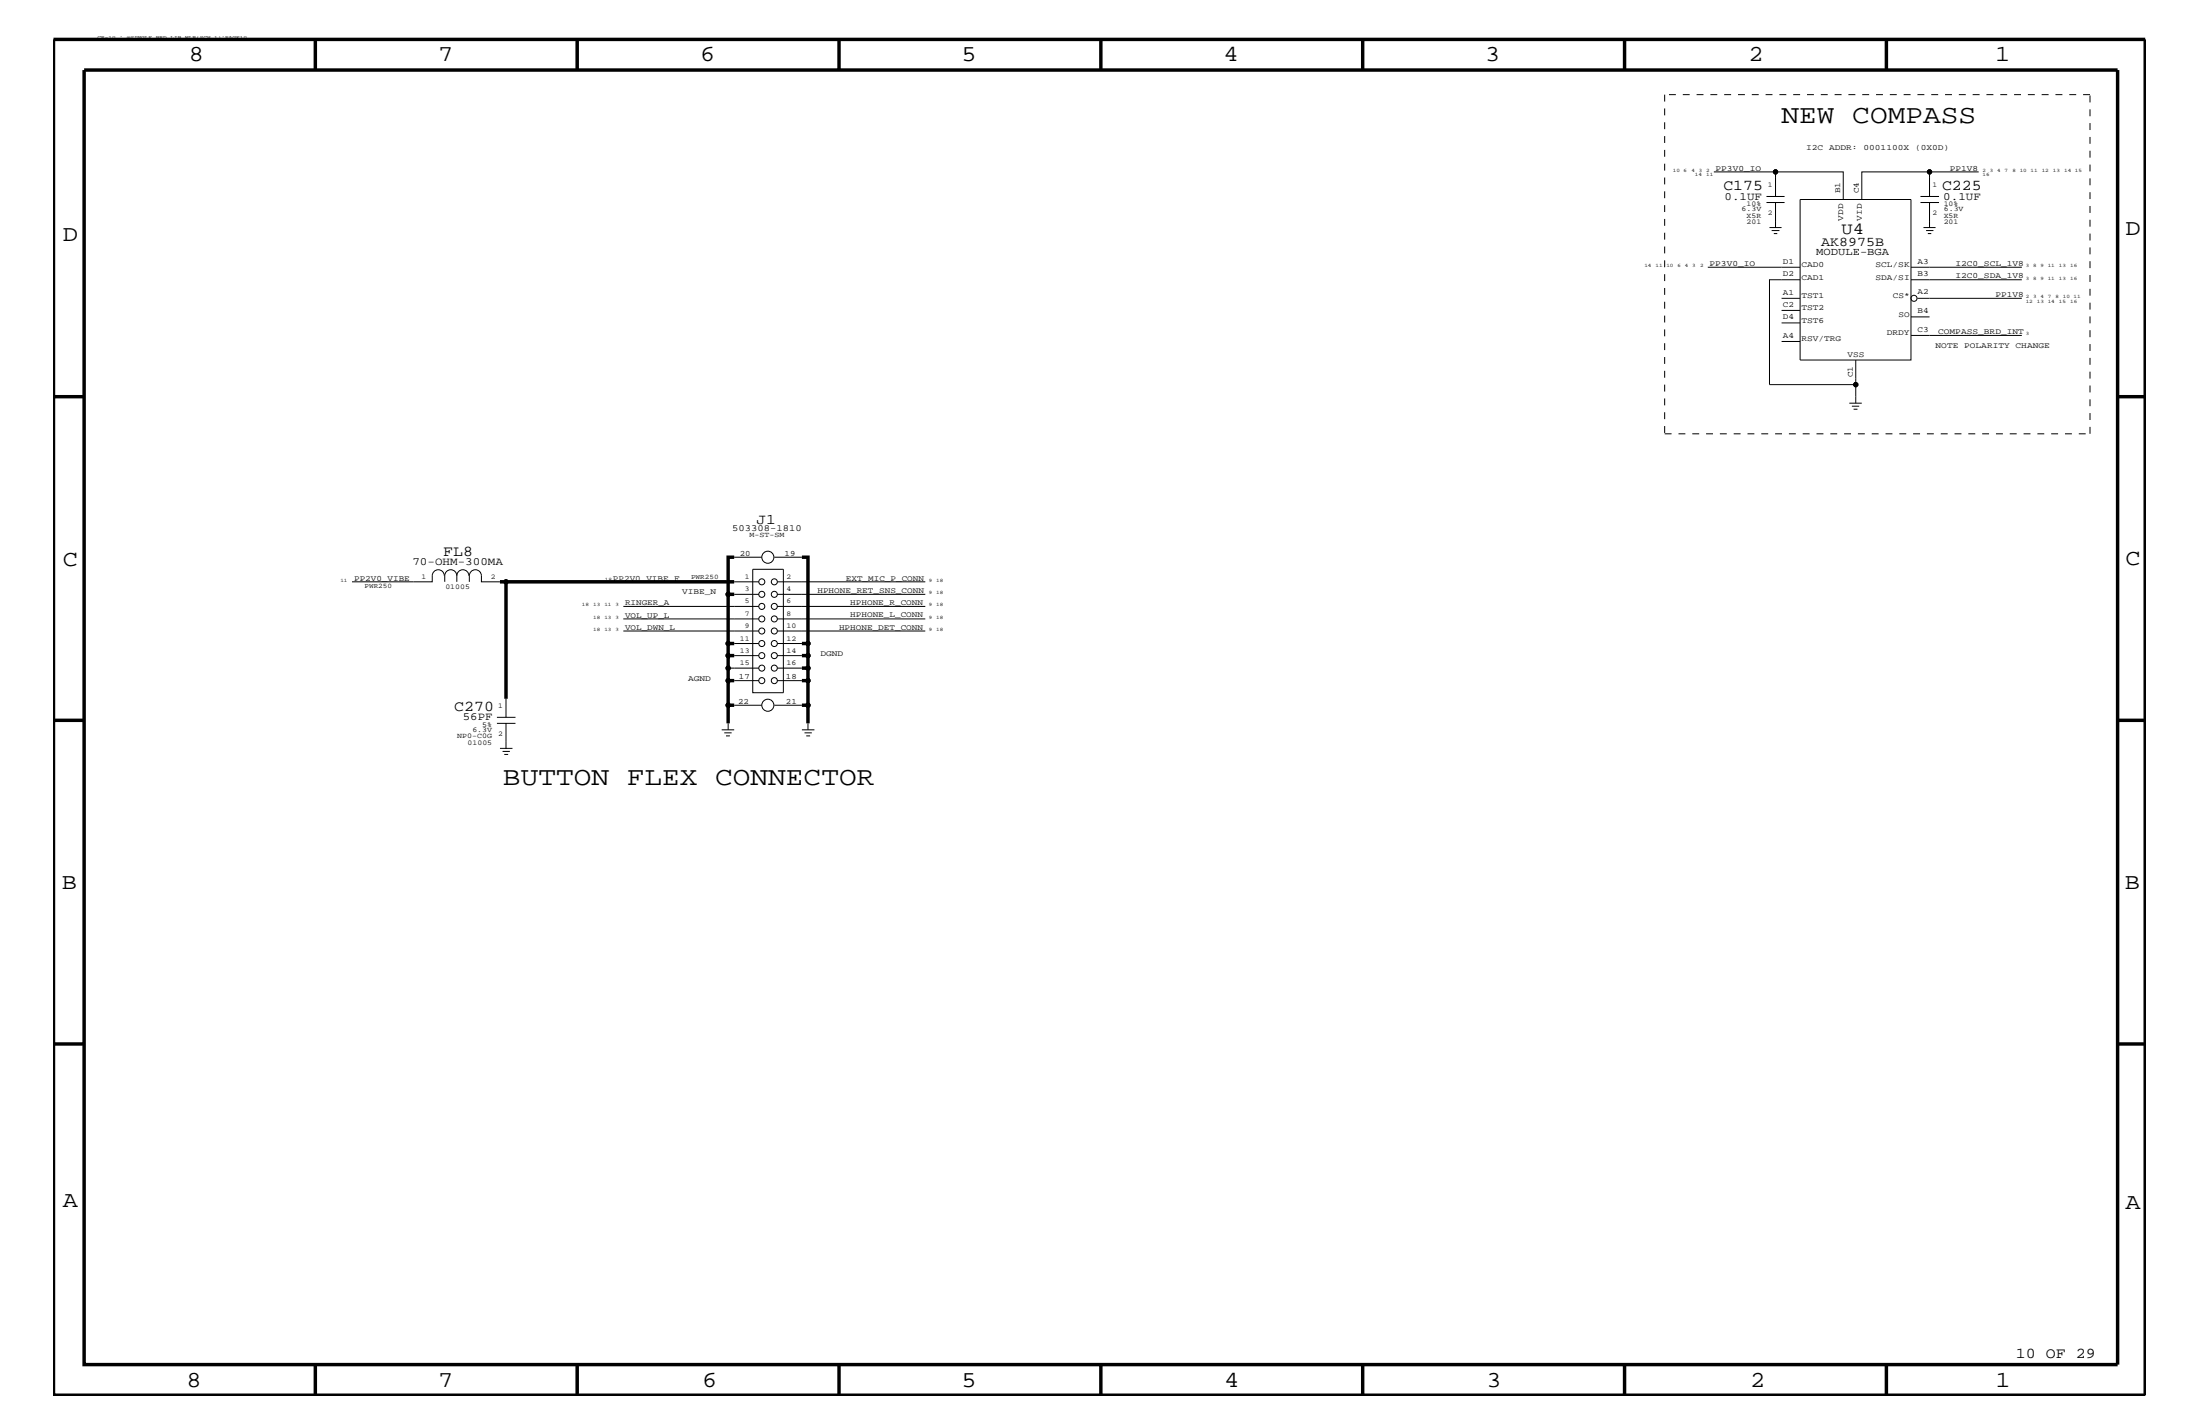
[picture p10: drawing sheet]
<svg xmlns="http://www.w3.org/2000/svg" width="432mm" height="279mm" viewBox="0 0 432 279" stroke-linecap="round" stroke-linejoin="round" font-family="sans-serif">
<g fill="none" stroke="#000" stroke-width=".2">
<path d="M336.4 33.7h12.1v4.9M346.7 39.7h3.6M346.7 38.6h3.6M348.5 33.7h13.3v5.4M348.5 39.7v4.9M353.3 39.1h21.8v31.5h-21.8zM376.9 39.7h3.7M376.9 38.6h3.7M378.7 33.7v4.9M378.7 39.7v4.9M388.4 33.7h-23v5.4M335.2 52.4h18.1"/>
<path d="M347.3 44.6h2.4M347.7 45.2h1.6M348.1 45.8h.7M349.7 58.5h3.6M353.3 54.9h-6v20.6h16.9M375.1 52.4h21.7M375.1 54.9h21.7M376.3 58.5h20.5M377.5 44.6h2.4M378 45.2h1.5M378.4 45.8h.7M349.7 60.9h3.6"/>
<path d="M349.7 63.4h3.6M349.7 67h3.6M363 79.1h2.4M363.5 79.7h1.4M364.2 70.6v8.5M375.1 62.2h3.6M375.1 65.8h21.7M363.8 80.3h.8M87.2 113a1.19 1.19 0 0 0-1.2-1.2 1.19 1.19 0 0 0-1.2 1.2v1.2h-15.7M89.7 113a1.19 1.19 0 0 0-1.2-1.2 1.19 1.19 0 0 0-1.2 1.2v1.2M89.7 113a1.19 1.19 0 0 1 1.1-1.2 1.19 1.19 0 0 1 1.2 1.2M89.7 113v1.2"/>
<path d="M92.1 114.2v-1.2a1.19 1.19 0 0 1 1.2-1.2 1.19 1.19 0 0 1 1.2 1.2v1.2h3.6M122.3 119h26.6M144.1 109.3h5.4M144.1 116.6h4.8M144.1 114.2h4.8M147.7 111.7h6.1v24.2h-6.1zM152 109.3h5.4M152.6 116.6h29M152.6 119h29M152.6 114.2h29M99.3 137.1v3.6M122.3 121.4h26.6"/>
<path d="M122.3 123.8h26.6M142.9 131.1h6M144.1 138.4h5.4M144.1 126.3h4.8M144.1 128.6h4.8M144.1 133.5h4.8M152 138.4h5.4M152.6 121.4h29M152.6 123.8h29M152.6 126.3h4.8M152.6 128.6h4.8M152.6 131.1h4.8"/>
<path d="M152.6 133.5h4.8M97.5 141.9h3.7M97.5 140.7h3.7M98.1 146.8h2.5M98.6 147.4h1.5M99 148h.7M99.3 141.9v4.9M141.6 143.2h2.5M142.2 143.8h1.4M142.5 144.4h.8M142.9 141.9v1.3M157.4 143.2h2.5"/>
<path d="M157.9 143.8h1.4M158.2 144.4h.8M158.6 141.9v1.3"/>
<circle cx="348.5" cy="33.7" r=".42"/>
<circle cx="378.7" cy="33.7" r=".42"/>
<circle cx="375.7" cy="58.5" r=".59"/>
<circle cx="364.2" cy="75.5" r=".42"/>
<circle cx="99.3" cy="114.2" r=".42"/>
<circle cx="142.9" cy="116.6" r=".42"/>
<circle cx="149.5" cy="116.6" r=".59"/>
<circle cx="149.5" cy="119" r=".59"/>
<circle cx="149.5" cy="114.2" r=".59"/>
<circle cx="150.7" cy="109.3" r="1.19"/>
<circle cx="152" cy="116.6" r=".59"/>
<circle cx="152" cy="119" r=".59"/>
<circle cx="152" cy="114.2" r=".59"/>
<circle cx="142.9" cy="126.3" r=".42"/>
<circle cx="142.9" cy="138.4" r=".42"/>
<circle cx="142.9" cy="131.1" r=".42"/>
<circle cx="142.9" cy="133.5" r=".42"/>
<circle cx="142.9" cy="128.6" r=".42"/>
<circle cx="149.5" cy="123.8" r=".59"/>
<circle cx="149.5" cy="133.5" r=".59"/>
<circle cx="149.5" cy="126.3" r=".59"/>
<circle cx="149.5" cy="128.6" r=".59"/>
<circle cx="149.5" cy="121.4" r=".59"/>
<circle cx="149.5" cy="131.1" r=".59"/>
<circle cx="150.7" cy="138.4" r="1.19"/>
<circle cx="152" cy="123.8" r=".59"/>
<circle cx="152" cy="133.5" r=".59"/>
<circle cx="152" cy="126.3" r=".59"/>
<circle cx="152" cy="128.6" r=".59"/>
<circle cx="152" cy="121.4" r=".59"/>
<circle cx="152" cy="131.1" r=".59"/>
<circle cx="158.6" cy="126.3" r=".42"/>
<circle cx="158.6" cy="138.4" r=".42"/>
<circle cx="158.6" cy="133.5" r=".42"/>
<circle cx="158.6" cy="128.6" r=".42"/>
<circle cx="158.6" cy="131.1" r=".42"/>
</g>
<g fill="none" stroke="#000" stroke-width=".68" stroke-linecap="butt">
<path d="M10.5 7.7h410.5v266.1h-410.5zM16.5 13.7h399.1v254h-399.1zM61.9 7.7v6M113.3 7.7v6M164.7 7.7v6M216.1 7.7v6M267.5 7.7v6M318.9 7.7v6M370.2 7.7v6M10.5 77.8h6M415.6 77.8h5.4M98.1 114.2h46"/>
<path d="M99.3 114.2v22.9M144.1 116.6h-1.2v9.7M144.1 109.3h-1.2v7.3M157.4 109.3h1.2v17M144.1 138.4h-1.2v3.5M144.1 133.5h-1.2v4.9M144.1 128.6h-1.2v4.9M144.1 126.3h-1.2v2.3M157.4 138.4h1.2v3.5M157.4 133.5h1.2v4.9M157.4 131.1h1.2v2.4M157.4 128.6h1.2v2.5"/>
<path d="M157.4 126.3h1.2v2.3M10.5 141.3h6M415.6 141.3h5.4M10.5 204.8h6M415.6 204.8h5.4M61.9 267.7v6.1M113.3 267.7v6.1M164.7 267.7v6.1M216.1 268v5.8M267.5 267.7v6.1M318.9 267.7v6.1M370.2 267.7v6.1"/>
</g>
<path d="M326.7 18.6v66.5M410.2 18.6h-83.5M326.7 85.1h83.5M410.2 85.1v-66.5" fill="none" stroke="#000" stroke-width=".2" stroke-dasharray="1.4 1.4" stroke-linecap="butt"/>
<g fill="#000">
<circle cx="348.5" cy="33.7" r=".42"/>
<circle cx="378.7" cy="33.7" r=".42"/>
<circle cx="364.2" cy="75.5" r=".42"/>
<circle cx="99.3" cy="114.2" r=".42"/>
<circle cx="142.9" cy="116.6" r=".42"/>
<circle cx="142.9" cy="126.3" r=".42"/>
<circle cx="142.9" cy="138.4" r=".42"/>
<circle cx="142.9" cy="131.1" r=".42"/>
<circle cx="142.9" cy="133.5" r=".42"/>
<circle cx="142.9" cy="128.6" r=".42"/>
<circle cx="158.6" cy="126.3" r=".42"/>
<circle cx="158.6" cy="138.4" r=".42"/>
<circle cx="158.6" cy="133.5" r=".42"/>
<circle cx="158.6" cy="128.6" r=".42"/>
<circle cx="158.6" cy="131.1" r=".42"/>
</g>
<g font-size="5.2">
<text x="349.7" y="24.1">NEW COMPASS</text>
<text x="98.7" y="154">BUTTON FLEX CONNECTOR</text>
</g>
<g font-size="4.5">
<text x="37.1" y="12.1">8</text>
<text x="86" y="12.1">7</text>
<text x="137.4" y="12.1">6</text>
<text x="188.7" y="12.1">5</text>
<text x="240.1" y="12.1">4</text>
<text x="291.5" y="12.1">3</text>
<text x="343.2" y="12.1">2</text>
<text x="391.6" y="12.1">1</text>
<text x="12.4" y="47.3">D</text>
<text x="417.2" y="46.2">D</text>
<text x="12.4" y="111">C</text>
<text x="417.2" y="110.8">C</text>
<text x="12.1" y="174.5">B</text>
<text x="417.1" y="174.4">B</text>
<text x="12.4" y="236.8">A</text>
<text x="417.2" y="237.2">A</text>
<text x="36.6" y="272.1">8</text>
<text x="86" y="272.1">7</text>
<text x="137.8" y="272.1">6</text>
<text x="188.7" y="272.1">5</text>
<text x="240.3" y="272.1">4</text>
<text x="291.8" y="272.1">3</text>
<text x="343.5" y="272.1">2</text>
<text x="391.7" y="272.1">1</text>
</g>
<text font-size="3.3" x="361.4" y="45.8">U4</text>
<g font-size="3">
<text x="338.2" y="37.4">C175</text>
<text x="381.2" y="37.4">C225</text>
<text x="87" y="109.2">FL8</text>
<text x="89.2" y="139.6">C270</text>
<text x="395.7" y="266.5">10 OF 29</text>
</g>
<text font-size="2.9" x="148.5" y="102.8">J1</text>
<text font-size="2.6" x="357.5" y="48.2">AK8975B</text>
<g font-size="2.2">
<text x="338.5" y="39.1">0.1UF</text>
<text x="381.4" y="39.1">0.1UF</text>
<text x="80.9" y="110.9">70-OHM-300MA</text>
<text x="90.8" y="141.3">56PF</text>
</g>
<text font-size="2.1" x="356.5" y="50.1">MODULE-BGA</text>
<text font-size="1.9" x="143.7" y="104.3">503308-1810</text>
<g font-size="1.6">
<text x="354.5" y="29.5">I2C ADDR: 0001100X (0X0D)</text>
<text x="336.7" y="33.5">PP3V0_IO</text>
<text x="382.7" y="33.5">PP1V8</text>
<text x="361.2" y="38" transform="rotate(-90 361.2 38)">B1</text>
<text x="364.8" y="38" transform="rotate(-90 364.8 38)">C4</text>
<text x="361.8" y="43.3" transform="rotate(-90 361.8 43.3)">VDD</text>
<text x="365.4" y="43.3" transform="rotate(-90 365.4 43.3)">VID</text>
<text x="335.5" y="52.3">PP3V0_IO</text>
<text x="349.9" y="51.8">D1</text>
<text x="353.6" y="52.4">CAD0</text>
<text x="368.1" y="52.4">SCL/SK</text>
<text x="376.3" y="51.8">A3</text>
<text x="383.8" y="52.3">I2C0_SCL_1V8</text>
<text x="349.9" y="54.1">D2</text>
<text x="349.9" y="57.9">A1</text>
<text x="353.6" y="54.9">CAD1</text>
<text x="353.6" y="58.5">TST1</text>
<text x="368.1" y="54.9">SDA/SI</text>
<text x="371.5" y="58.5">CS*</text>
<text x="376.3" y="57.8">A2</text>
<text x="376.3" y="54.1">B3</text>
<text x="383.8" y="54.6">I2C0_SDA_1V8</text>
<text x="391.7" y="58.3">PP1V8</text>
<text x="349.9" y="60.3">C2</text>
<text x="349.9" y="62.6">D4</text>
<text x="353.6" y="60.9">TST2</text>
<text x="353.6" y="63.4">TST6</text>
<text x="370.3" y="65.8">DRDY</text>
<text x="372.6" y="62.2">SO</text>
<text x="376.3" y="65.1">C3</text>
<text x="376.3" y="61.4">B4</text>
<text x="380.4" y="65.6">COMPASS_BRD_INT</text>
<text x="349.9" y="66.2">A4</text>
<text x="353.6" y="67">RSV/TRG</text>
<text x="362.6" y="70.1">VSS</text>
<text x="379.9" y="68.2">NOTE POLARITY CHANGE</text>
<text x="363.6" y="74" transform="rotate(-90 363.6 74)">C1</text>
<text x="69.5" y="113.9">PP2V0_VIBE</text>
<text x="120.3" y="113.9">PP2V0_VIBE_F</text>
<text x="145.2" y="109.1">20</text>
<text x="154" y="109.1">19</text>
<text x="166" y="113.9">EXT_MIC_P_CONN</text>
<text x="122.7" y="118.7">RINGER_A</text>
<text x="133.9" y="116.6">VIBE_N</text>
<text x="160.4" y="116.4">HPHONE_RET_SNS_CONN</text>
<text x="166.9" y="118.6">HPHONE_R_CONN</text>
<text x="122.7" y="123.6">VOL_DWN_L</text>
<text x="122.7" y="121.2">VOL_UP_L</text>
<text x="164.7" y="123.6">HPHONE_DET_CONN</text>
<text x="166.9" y="121">HPHONE_L_CONN</text>
<text x="161" y="128.6">DGND</text>
<text x="135" y="133.5">AGND</text>
<text x="145" y="133.3">17</text>
<text x="154.3" y="133.3">18</text>
<text x="144.9" y="138.1">22</text>
<text x="154.3" y="138.1">21</text>
</g>
<g font-size="1.4">
<text x="341.8" y="41.4">6.3V</text>
<text x="342.8" y="40.4">10%</text>
<text x="347" y="36.8">1</text>
<text x="379.3" y="36.8">1</text>
<text x="381.5" y="41.4">6.3V</text>
<text x="381.5" y="40.4">10%</text>
<text x="342.8" y="43.9">201</text>
<text x="342.8" y="42.7">X5R</text>
<text x="347" y="42.2">2</text>
<text x="379.3" y="42.2">2</text>
<text x="381.5" y="42.7">X5R</text>
<text x="381.5" y="43.9">201</text>
<text x="147.1" y="105.4">M-ST-SM</text>
<text x="82.7" y="113.6">1</text>
<text x="96.4" y="113.6">2</text>
<text x="135.6" y="113.6">PWR250</text>
<text x="146.2" y="113.6">1</text>
<text x="154.3" y="113.6">2</text>
<text x="71.5" y="115.3">PWR250</text>
<text x="87.4" y="115.5">01005</text>
<text x="146.2" y="115.9">3</text>
<text x="146.2" y="118.4">5</text>
<text x="154.3" y="115.9">4</text>
<text x="154.3" y="118.4">6</text>
<text x="145.2" y="125.7">11</text>
<text x="146.2" y="120.8">7</text>
<text x="146.2" y="123.2">9</text>
<text x="154.3" y="125.7">12</text>
<text x="154.3" y="123.2">10</text>
<text x="154.3" y="120.8">8</text>
<text x="145.2" y="128">13</text>
<text x="145.2" y="130.5">15</text>
<text x="154.3" y="128">14</text>
<text x="154.3" y="130.5">16</text>
<text x="92.7" y="143.6">6.3V</text>
<text x="94.7" y="142.6">5%</text>
<text x="97.8" y="139">1</text>
<text x="89.7" y="144.9">NP0-C0G</text>
<text x="91.8" y="146.1">01005</text>
<text x="97.8" y="144.4">2</text>
</g>
<g font-size="1">
<text x="19.1" y="7.7">CR-10</text>
<text x="23.4" y="7.7">:</text>
<text x="24.9" y="7.7">@SINGLE_BRD_LIB.MLB(SCH_1):PAGE10</text>
<text x="328.3" y="33.7">10 6</text>
<text x="332" y="33.7">4</text>
<text x="332.7" y="34.6">14</text>
<text x="333.4" y="33.7">3</text>
<text x="334.9" y="33.7">2</text>
<text x="334.9" y="34.6">11</text>
<text x="389.1" y="33.7">2</text>
<text x="389.1" y="34.6">16</text>
<text x="390.6" y="33.7">3</text>
<text x="392" y="33.7">4</text>
<text x="393.4" y="33.7">7</text>
<text x="395" y="33.7">8</text>
<text x="396.4" y="33.7">10 11</text>
<text x="400.7" y="33.7">12</text>
<text x="402.9" y="33.7">13</text>
<text x="405.1" y="33.7">14 15</text>
<text x="322.7" y="52.4">14</text>
<text x="325" y="52.4">11</text>
<text x="327.1" y="52.4">10</text>
<text x="329.3" y="52.4">6</text>
<text x="330.7" y="52.4">4</text>
<text x="332.1" y="52.4">3</text>
<text x="333.7" y="52.4">2</text>
<text x="397.6" y="52.4">3</text>
<text x="399" y="52.4">8</text>
<text x="400.5" y="52.4">9</text>
<text x="401.9" y="52.4">11</text>
<text x="404.1" y="52.4">13</text>
<text x="406.3" y="52.4">16</text>
<text x="397.6" y="58.5">2</text>
<text x="397.6" y="54.9">3</text>
<text x="397.6" y="59.4">12</text>
<text x="399" y="58.5">3</text>
<text x="399" y="54.9">8</text>
<text x="399.8" y="59.4">13 14</text>
<text x="400.5" y="58.5">4</text>
<text x="400.5" y="54.9">9</text>
<text x="401.9" y="58.5">7</text>
<text x="401.9" y="54.9">11</text>
<text x="403.4" y="58.5">8</text>
<text x="404.1" y="59.4">15</text>
<text x="404.1" y="54.9">13</text>
<text x="404.9" y="58.5">10 11</text>
<text x="406.3" y="54.9">16</text>
<text x="406.3" y="59.4">16</text>
<text x="397.6" y="65.8">3</text>
<text x="118.7" y="113.9">18</text>
<text x="66.8" y="114.2">11</text>
<text x="114.2" y="119">18</text>
<text x="116.4" y="119">13</text>
<text x="118.6" y="119">11</text>
<text x="120.8" y="119">3</text>
<text x="182.3" y="116.6">9</text>
<text x="182.3" y="119">9</text>
<text x="182.3" y="114.2">9</text>
<text x="183.7" y="116.6">18</text>
<text x="183.7" y="119">18</text>
<text x="183.7" y="114.2">18</text>
<text x="116.4" y="121.4">18</text>
<text x="116.4" y="123.8">18</text>
<text x="118.6" y="121.4">13</text>
<text x="118.6" y="123.8">13</text>
<text x="120.8" y="121.4">3</text>
<text x="120.8" y="123.8">3</text>
<text x="182.3" y="123.8">9</text>
<text x="182.3" y="121.4">9</text>
<text x="183.7" y="123.8">18</text>
<text x="183.7" y="121.4">18</text>
</g>
</svg>
